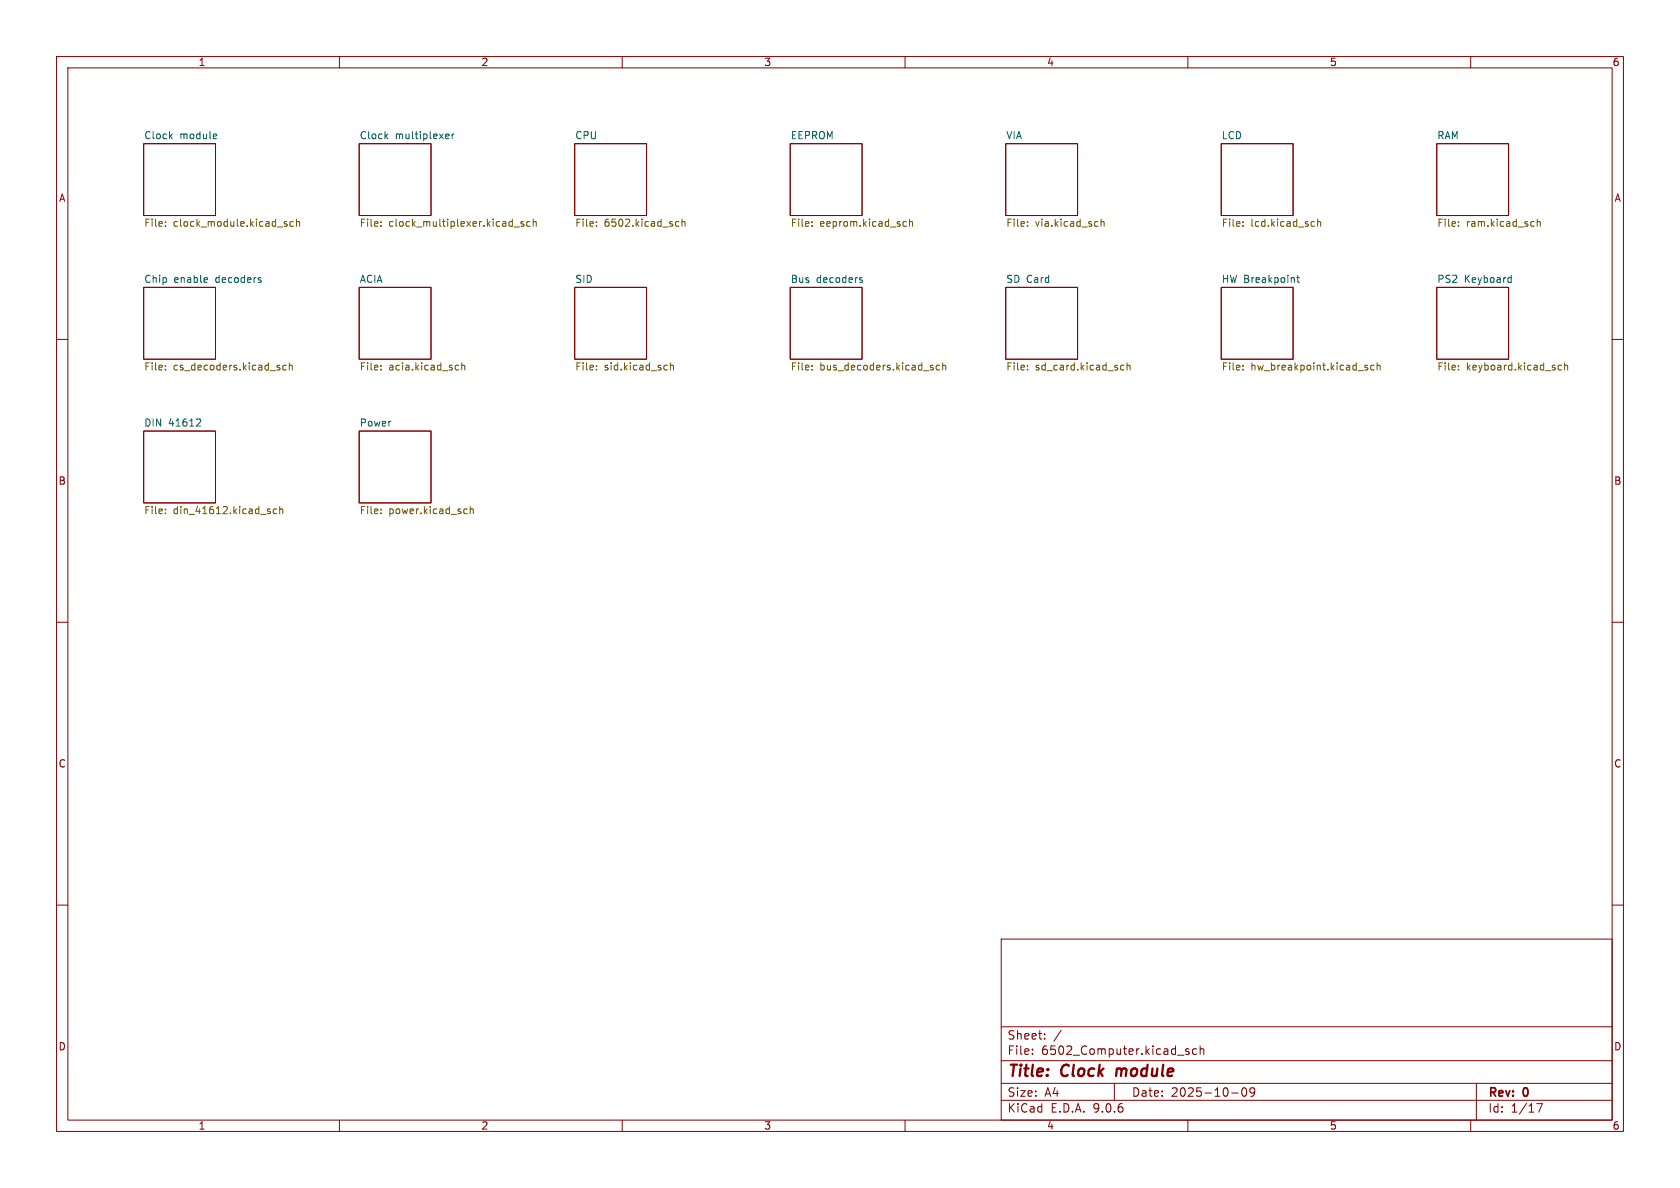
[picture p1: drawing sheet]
<svg xmlns="http://www.w3.org/2000/svg" width="297mm" height="210mm" viewBox="0 0 297 210" stroke-linecap="round" stroke-linejoin="round" font-family="sans-serif">
<g fill="none" stroke="#840000" stroke-width=".18">
<path d="M10 10h277v190h-277zM12 12h273v186h-273zM60 10v2M110 10v2M160 10v2M210 10v2M260 10v2M25.4 25.4h12.7v12.7h-12.7zM63.5 25.4h12.7v12.7h-12.7zM101.6 25.4h12.7v12.7h-12.7zM139.7 25.4h12.7v12.7h-12.7zM177.8 25.4h12.7v12.7h-12.7z"/>
<path d="M215.9 25.4h12.7v12.7h-12.7zM254 25.4h12.7v12.7h-12.7zM25.4 50.8h12.7v12.7h-12.7zM63.5 50.8h12.7v12.7h-12.7zM101.6 50.8h12.7v12.7h-12.7zM139.7 50.8h12.7v12.7h-12.7zM177.8 50.8h12.7v12.7h-12.7zM215.9 50.8h12.7v12.7h-12.7zM254 50.8h12.7v12.7h-12.7zM10 60h2M25.4 76.2h12.7v12.7h-12.7zM63.5 76.2h12.7v12.7h-12.7z"/>
<path d="M285 60h2M10 110h2M285 110h2M10 160h2M177 166h108v32h-108zM285 160h2M60 198v2M110 198v2M160 198v2M177 194.5h108M177 191.5h108M177 187.5h108"/>
<path d="M177 181.5h108M182.5 186.3v.1M182.5 185.5v.1M184.7 183.6v.1M184.7 182.8v.1M187.6 182.1l-1.3 2M197 191.5v3M210 198v2M210.2 185.5l-.4-.1-.2 .2 .1 .2 .5 .2v.3h-.6M211.5 185.5l-.4-.1-.3 .3v.4l.2 .2h.5M212.2 185.5l.2-.1 .3 .1 .1 .9M212.2 184.9v1.5"/>
<path d="M217.7 193.2h1.2M219.7 192.4l.2-.1a.81 .81 0 0 1 .6 .6 .81 .81 0 0 1-.3 .8l-.2 .1a.81 .81 0 0 1-.3-1.4zM221.8 192.9l-.3 .3h-.3l-.2-.3 .1-.5 .4-.1 .2 .1a.99 .99 0 0 1-.3 1.4h-.3M260 198v2M261 191.5v6.5M271.7 195.1h1l-.7 1.5"/>
</g>
<path d="M197.5 188.9l-.2 1.3" fill="none" stroke="#840000" stroke-width=".4"/>
<g fill="none" stroke="#006464" stroke-width=".18">
<path d="M30.1 24l.4 .5M30.5 23.7l-.5 .5M37.9 23.7h.4v.3l-.6 .1M38.3 24.5h-.4M68.2 24l.4 .5M68.6 23.7l-.5 .5M79 23.7h.3l.1 .3-.6 .1M79.3 24.5h-.3M79.9 23.7v.8M80.3 23.7l-.4 .2M36.5 49.1l.2 .3-.6 .1M36.6 49.9h-.1"/>
<path d="M46 49.5l.2 .2-.2 .2M46 49.1h.1M152.1 49.5l.3 .1 .1 .1-.2 .2h-.2M152.1 49.1h.3M229.2 49.1h.5M229.4 48.7v1l.3 .2M266.8 49.1h.4M267.2 48.7v1.2M267.2 49.9h-.4M34.9 74.1h.5l.1 .3-.8 .9h.8"/>
</g>
<g fill="none" stroke="#725600" stroke-width=".18">
<path d="M29.2 39.2v.1M29.2 39.9v.1M50.3 39.5l.4 .1 .1 .2-.2 .2-.4-.1M50.3 39.2h.4M51.9 39.2h-.4l-.2 .2 .1 .5h.5M52.4 39.3l.2-.1h.3l.1 .8M52.4 38.7v1.3M67.3 39.2v.1M67.3 39.9v.1M92.6 39.2h-.3l-.2 .1v.2l.5 .1v.3h-.5M93.7 39.2h-.3l-.3 .2 .1 .5h.5M94.3 39.3l.1-.1h.3l.1 .8"/>
<path d="M94.3 38.7v1.3M105.4 39.2v.1M105.4 39.9v.1M119.5 39.9h.5M119.5 39.2h.5M120.6 39.3l.2-.1h.3v.8M120.6 38.7v1.3M143.5 39.9v.1M143.5 39.2v.1M159.8 39.9h.4M159.8 39.2h.4M160.8 39.3l.2-.1h.3v.8"/>
<path d="M160.8 38.7v1.3M181.6 39.2v.1M181.6 39.9v.1M194.7 39.3l.1-.1h.3l.1 .8M194.7 38.7v1.3M219.7 39.2v.1M219.7 39.9v.1M232 39.2h.4M232.4 39.9l-.4 .1M232.9 39.3l.2-.1h.3l.1 .8M232.9 38.7v1.3M257.8 39.2v.1"/>
<path d="M257.8 39.9v.1M271.1 39.2h.1M271.2 39.9l-.1 .1M271.8 39.3l.1-.1h.3l.1 .8M271.8 38.7v1.3M90.9 40.1h.9M29.2 64.6v.1M29.2 65.3v.1M50.6 64.6h-.4l-.2 .2 .1 .5h.5M51.1 64.7l.2-.1h.3l.1 .8M51.1 64.1v1.3M67.3 64.6v.1"/>
<path d="M67.3 65.3v.1M80.7 64.6h.4M81.1 65.3l-.4 .1M81.6 64.7l.2-.1h.3l.1 .8M81.6 64.1v1.3M105.4 65.3v.1M105.4 64.6v.1M117.8 64.6h.2M118 65.3l-.2 .1M118.5 64.7l.2-.1h.3l.1 .8M118.5 64.1v1.3M143.5 64.6v.1"/>
<path d="M143.5 65.3v.1M164.8 65l.2 .2-.2 .2M164.8 64.6h.2M166.1 64.6h-.4l-.2 .2 .1 .5h.5M166.7 64.7l.1-.1h.3l.1 .8M166.7 64.1v1.3M181.6 65.3v.1M181.6 64.6v.1M198.2 65.3l.1 .1 .4-.1M198.7 64.6h-.4l-.1 .1M199.2 64.7l.2-.1h.3l.1 .8M199.2 64.1v1.3"/>
<path d="M219.7 65.3v.1M219.7 64.6v.1M241.5 65h.3v.2l-.2 .2h-.2M241.5 64.6h.3M242.9 64.6h-.4l-.2 .2 .1 .5h.5M243.5 64.7l.1-.1h.3l.1 .8M243.5 64.1v1.3M257.8 65.3v.1M257.8 64.6v.1M276.1 64.6h-.4l-.3 .2 .2 .5h.5M276.6 64.7l.2-.1h.3v.8M276.6 64.1v1.3"/>
<path d="M29.2 90.7v.1M29.2 90v.1M47.6 90.4l.2 .2-.2 .2M47.6 90h.2M48.9 90h-.4l-.2 .2 .1 .5h.5M49.4 90.1l.2-.1h.3l.1 .8M49.4 89.5v1.3M67.3 90.7v.1M67.3 90v.1M82.2 90h.4M82.6 90.7l-.4 .1M83.1 90.1l.2-.1h.3l.1 .8"/>
<path d="M83.1 89.5v1.3"/>
</g>
<g font-size="2.8" fill="#840000">
<text x="178" y="190.9">Title:</text>
<text x="187.7" y="190.9">Clock</text>
<text x="198.2" y="190.9">module</text>
</g>
<g font-size="2.1" fill="#840000">
<text x="178" y="184">Sheet:</text>
<text x="178" y="186.7">File:</text>
<text x="184.1" y="186.7">6502_Computer.kicad_sch</text>
<text x="178" y="196.9">KiCad</text>
<text x="178" y="194.1">Size:</text>
<text x="184.7" y="194.1">A4</text>
<text x="185.7" y="196.9">E.D.A.</text>
<text x="193.3" y="196.9">9.0.6</text>
<text x="200" y="194.1">Date:</text>
<text x="207" y="194.1">2025-10-09</text>
<text x="263" y="194.3">Rev:</text>
<text x="263" y="196.9">Id:</text>
<text x="267.1" y="196.9">1/17</text>
<text x="269.4" y="194.3">0</text>
</g>
<g font-size="1.8" fill="#840000">
<text x="35" y="11.9">1</text>
<text x="85" y="11.9">2</text>
<text x="135" y="11.9">3</text>
<text x="185" y="11.9">4</text>
<text x="235" y="11.9">5</text>
<text x="285" y="11.9">6</text>
<text x="10.3" y="35.9">A</text>
<text x="285.3" y="35.9">A</text>
<text x="10.3" y="85.9">B</text>
<text x="285.3" y="85.9">B</text>
<text x="10.3" y="135.9">C</text>
<text x="285.3" y="135.9">C</text>
<text x="10.3" y="185.9">D</text>
<text x="285.3" y="185.9">D</text>
<text x="35" y="199.9">1</text>
<text x="85" y="199.9">2</text>
<text x="135" y="199.9">3</text>
<text x="185" y="199.9">4</text>
<text x="235" y="199.9">5</text>
<text x="285" y="199.9">6</text>
</g>
<g font-size="1.8" fill="#006464">
<text x="25.4" y="24.7">Clock</text>
<text x="31.8" y="24.7">module</text>
<text x="63.5" y="24.7">Clock</text>
<text x="69.9" y="24.7">multiplexer</text>
<text x="101.6" y="24.7">CPU</text>
<text x="139.7" y="24.7">EEPROM</text>
<text x="177.8" y="24.7">VIA</text>
<text x="215.9" y="24.7">LCD</text>
<text x="254" y="24.7">RAM</text>
<text x="25.4" y="50.1">Chip</text>
<text x="30.7" y="50.1">enable</text>
<text x="38.2" y="50.1">decoders</text>
<text x="63.5" y="50.1">ACIA</text>
<text x="101.6" y="50.1">SID</text>
<text x="139.7" y="50.1">Bus</text>
<text x="144.3" y="50.1">decoders</text>
<text x="177.8" y="50.1">SD Card</text>
<text x="215.9" y="50.1">HW Breakpoint</text>
<text x="254" y="50.1">PS2</text>
<text x="258.9" y="50.1">Keyboard</text>
<text x="25.4" y="75.5">DIN</text>
<text x="29.8" y="75.5">41612</text>
<text x="63.5" y="75.5">Power</text>
</g>
<g font-size="1.8" fill="#725600">
<text x="25.4" y="40.4">File:</text>
<text x="30.6" y="40.4">clock_module.kicad_sch</text>
<text x="63.5" y="40.4">File:</text>
<text x="68.7" y="40.4">clock_multiplexer.kicad_sch</text>
<text x="101.6" y="40.4">File:</text>
<text x="106.8" y="40.4">6502.kicad_sch</text>
<text x="139.7" y="40.4">File:</text>
<text x="144.9" y="40.4">eeprom.kicad_sch</text>
<text x="177.8" y="40.4">File:</text>
<text x="183" y="40.4">via.kicad_sch</text>
<text x="215.9" y="40.4">File:</text>
<text x="221.1" y="40.4">lcd.kicad_sch</text>
<text x="254" y="40.4">File:</text>
<text x="259.2" y="40.4">ram.kicad_sch</text>
<text x="25.4" y="65.8">File:</text>
<text x="30.6" y="65.8">cs_decoders.kicad_sch</text>
<text x="63.5" y="65.8">File:</text>
<text x="68.7" y="65.8">acia.kicad_sch</text>
<text x="101.6" y="65.8">File:</text>
<text x="106.8" y="65.8">sid.kicad_sch</text>
<text x="139.7" y="65.8">File:</text>
<text x="144.9" y="65.8">bus_decoders.kicad_sch</text>
<text x="177.8" y="65.8">File:</text>
<text x="183" y="65.8">sd_card.kicad_sch</text>
<text x="215.9" y="65.8">File:</text>
<text x="221.1" y="65.8">hw_breakpoint.kicad_sch</text>
<text x="254" y="65.8">File:</text>
<text x="259.2" y="65.8">keyboard.kicad_sch</text>
<text x="25.4" y="91.2">File:</text>
<text x="30.6" y="91.2">din_41612.kicad_sch</text>
<text x="63.5" y="91.2">File:</text>
<text x="68.7" y="91.2">power.kicad_sch</text>
</g>
</svg>
